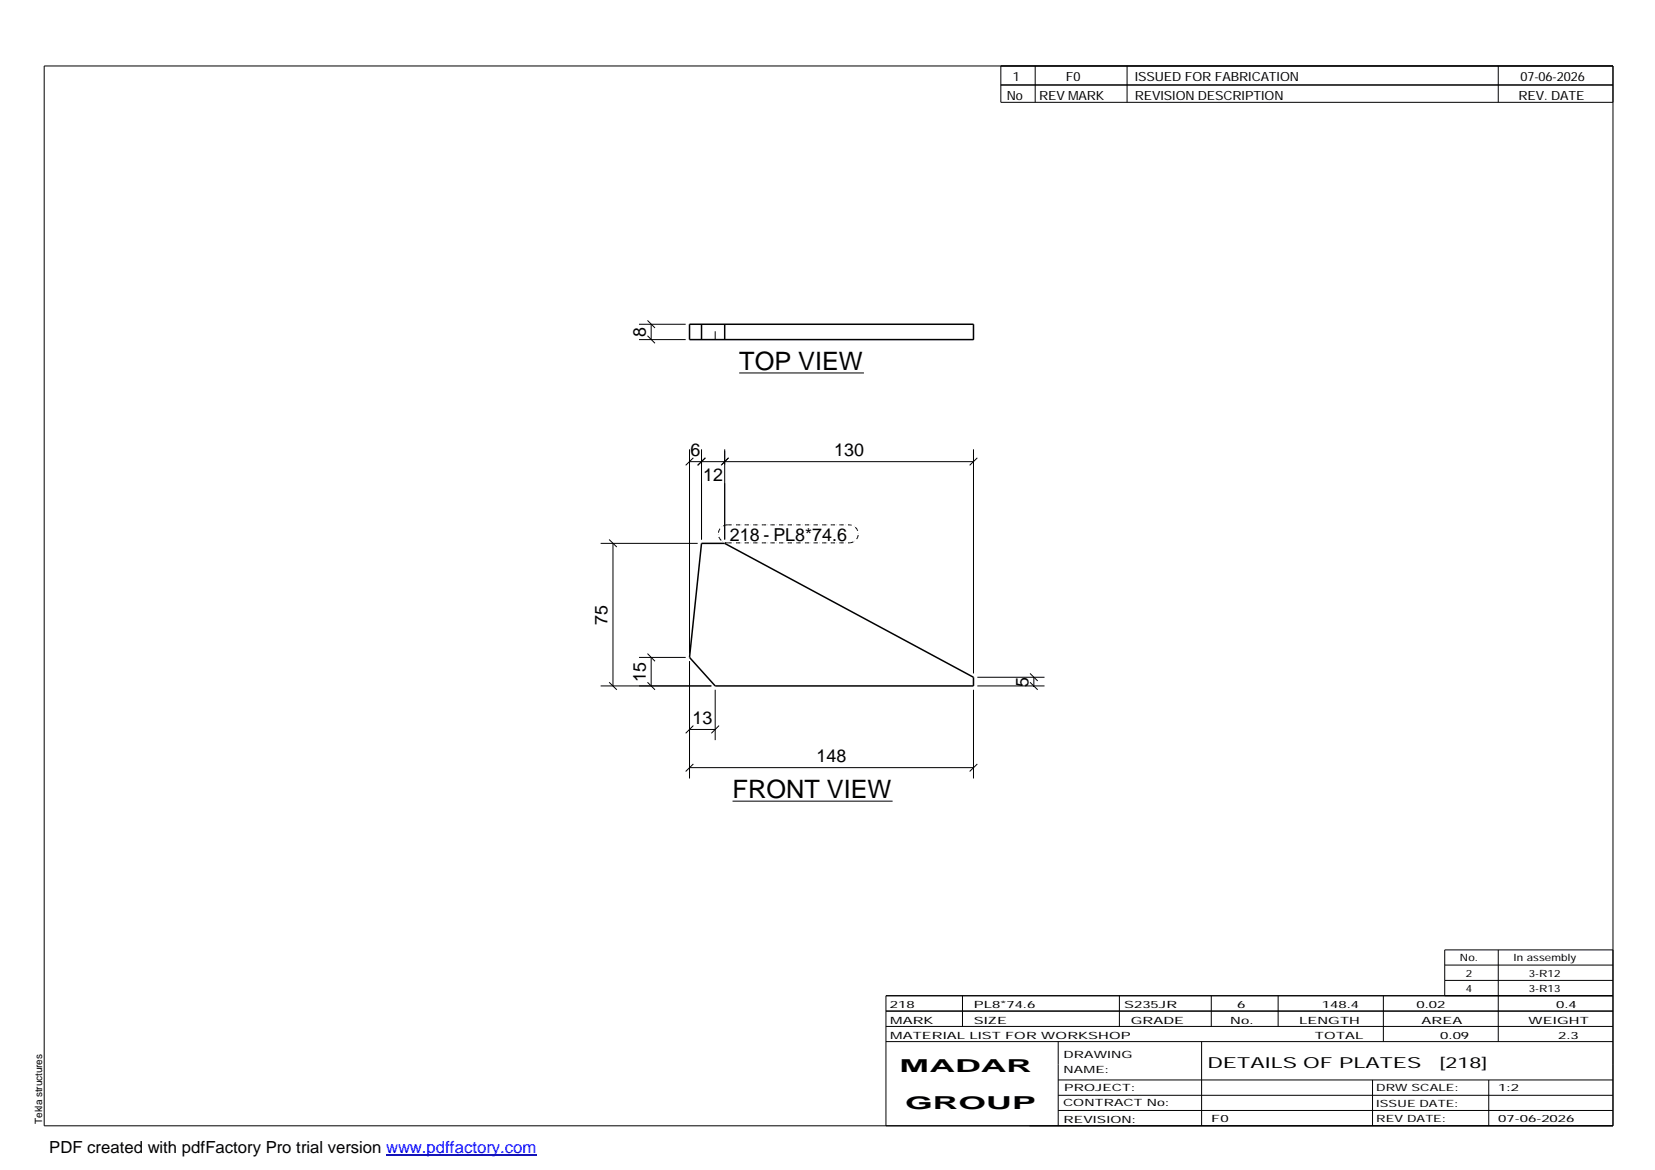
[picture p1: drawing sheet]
<svg xmlns="http://www.w3.org/2000/svg" width="420mm" height="297mm" viewBox="0 0 420 297" stroke-linecap="round" stroke-linejoin="round" font-family="sans-serif">
<path d="M175 82.3h72.1v3.9h-72.1zM178.1 82.3v3.9M184 82.3v3.9M178.1 138h5.9l63.1 33.9v2.2h-65.5l-6.6-7.2z" fill="none" stroke="#000" stroke-width=".38"/>
<path d="M181.6 86.2v-3.9M247.1 86.2v-3.9" fill="none" stroke="#000" stroke-width=".25" stroke-dasharray="2.1 2.1" stroke-linecap="butt"/>
<g fill="none" stroke="#000" stroke-width=".25">
<path d="M11.2 16.7h398.3v269.1h-398.3zM254.1 16.7v9.3h155.4M262.8 16.7v9.3M286.1 16.7v9.3M380.4 16.7v9.3M254.1 21.6h155.4M162.2 86.2h11.9M162.2 82.3h11.9M164.4 85.2l1.9 2M164.4 81.4l1.9 1.9M165.3 82.3v3.9M187.7 94.7h31.6"/>
<path d="M175 114.1v51.8M175 117.2h72.1M176 116.2l-1.9 1.9M178.1 114.1v22.9M179.1 116.2l-2 1.9M184 114.1v22.9M185 116.2l-2 1.9M247.1 114.1v56.9M248.1 116.2l-1.9 1.9M152.5 138h24.6M154.6 137l2 1.9M155.6 138v36.1"/>
<path d="M152.5 174.1h28.1M154.6 173.2l2 1.9M162.2 166.9h11.9M164.4 173.2l1.9 1.9M164.4 165.9l1.9 2M165.3 166.9v7.2M175 167.9v29.7M181.6 175.1v12.8M247.1 175.1v22.5M248.1 174.1h17.1M248.1 171.9h17.1M261.5 173.2l1.9 1.9"/>
<path d="M261.5 171l1.9 1.9M262.5 171.9v2.2M175 194.9h72.1M175 185.2h6.6M176 194l-1.9 1.9M176 184.2l-1.9 2M182.5 184.2l-1.9 2M248.1 194l-1.9 1.9M186 203.4h40.6M224.9 256.7h184.6M244.3 252.8v7.8M284.2 252.8v7.8"/>
<path d="M307.5 252.8v7.8M324.5 252.8v7.8M351.2 252.8v11.6M366.8 245h42.7M366.8 248.9h42.7M380.4 241.2v23.2M409.5 241.2h-42.7v11.6M409.5 252.8h-184.6v33M224.9 264.4h184.6M224.9 260.6h184.6M268.6 264.4v21.4M268.6 274.2h140.9"/>
<path d="M268.6 278.1h140.9M305.1 264.4v21.4M348.4 274.2v11.6M378 274.2v11.6M268.6 281.9h140.9"/>
</g>
<path d="M184.7 137.8h30.9M184.7 133.3h30.9M184.7 133.3a2.29 2.29 0 0 0-2.3 2.2 2.29 2.29 0 0 0 2.3 2.3M215.6 137.8a2.29 2.29 0 0 0 2.3-2.3 2.29 2.29 0 0 0-2.3-2.2" fill="none" stroke="#000" stroke-width=".25" stroke-dasharray=".4 0 .7 .4 0 .7" stroke-linecap="butt"/>
<path d="M98 293.3h38.2" fill="none" stroke="#00f" stroke-width=".3"/>
<g font-size="6.4">
<text x="187.7" y="94">TOP VIEW</text>
<text x="186" y="202.7">FRONT VIEW</text>
</g>
<g font-size="4.5">
<text x="164" y="85.5" transform="rotate(-90 164 85.5)">8</text>
<text x="175.3" y="115.8">6</text>
<text x="211.8" y="115.8">130</text>
<text x="178.5" y="122">12</text>
<text x="185.3" y="137.2">218 - PL8*74.6</text>
<text x="154.3" y="158.6" transform="rotate(-90 154.3 158.6)">75</text>
<text x="164" y="173" transform="rotate(-90 164 173)">15</text>
<text x="261.1" y="174.3" transform="rotate(-90 261.1 174.3)">5</text>
<text x="175.8" y="183.8">13</text>
<text x="207.3" y="193.5">148</text>
<text x="228.4" y="272.3">MADAR</text>
<text x="229.8" y="281.6">GROUP</text>
</g>
<text font-size="4.2" x="12.5" y="292.7">PDF created with pdfFactory Pro trial version www.pdffactory.com</text>
<g font-size="3.9">
<text x="306.5" y="271.3">DETAILS OF PLATES</text>
<text x="365.4" y="271.3">[218]</text>
</g>
<g font-size="3.2">
<text x="257.1" y="20.5">1</text>
<text x="270.6" y="20.5">F0</text>
<text x="288.1" y="20.5">ISSUED FOR FABRICATION</text>
<text x="386" y="20.5">07-06-2026</text>
<text x="255.6" y="25.5">No</text>
<text x="263.8" y="25.5">REV MARK</text>
<text x="288.1" y="25.5">REVISION DESCRIPTION</text>
<text x="385.5" y="25.5">REV. DATE</text>
</g>
<g font-size="2.5">
<text x="370.6" y="244.1">No.</text>
<text x="384.3" y="244.1">In assembly</text>
<text x="372.1" y="247.9">2</text>
<text x="372.1" y="251.8">4</text>
<text x="388.1" y="247.9">3-R12</text>
<text x="388.1" y="251.8">3-R13</text>
<text x="225.9" y="255.9">218</text>
<text x="247.3" y="255.9">PL8*74.6</text>
<text x="285.4" y="255.9">S235JR</text>
<text x="314.1" y="255.9">6</text>
<text x="335.6" y="255.9">148.4</text>
<text x="359.6" y="255.9">0.02</text>
<text x="395.1" y="255.9">0.4</text>
<text x="226" y="263.7">MATERIAL LIST FOR WORKSHOP</text>
<text x="226" y="259.9">MARK</text>
<text x="247.2" y="259.9">SIZE</text>
<text x="287.1" y="259.9">GRADE</text>
<text x="312.3" y="259.9">No.</text>
<text x="329.8" y="259.9">LENGTH</text>
<text x="333.8" y="263.7">TOTAL</text>
<text x="360.9" y="259.9">AREA</text>
<text x="365.6" y="263.7">0.09</text>
<text x="388.1" y="259.9">WEIGHT</text>
<text x="395.6" y="263.7">2.3</text>
<text x="270" y="268.5">DRAWING</text>
<text x="270" y="272.5">NAME:</text>
<text x="269.9" y="280.9">CONTRACT No:</text>
<text x="270.2" y="277">PROJECT:</text>
<text x="349.4" y="277.1">DRW SCALE:</text>
<text x="349.4" y="281">ISSUE DATE:</text>
<text x="380.4" y="277.1">1:2</text>
<text x="10.7" y="285.4" transform="rotate(-90 10.7 285.4)">Tekla structures</text>
<text x="270" y="285">REVISION:</text>
<text x="307.5" y="284.8">F0</text>
<text x="349.4" y="284.8">REV DATE:</text>
<text x="380.4" y="284.8">07-06-2026</text>
</g>
</svg>
